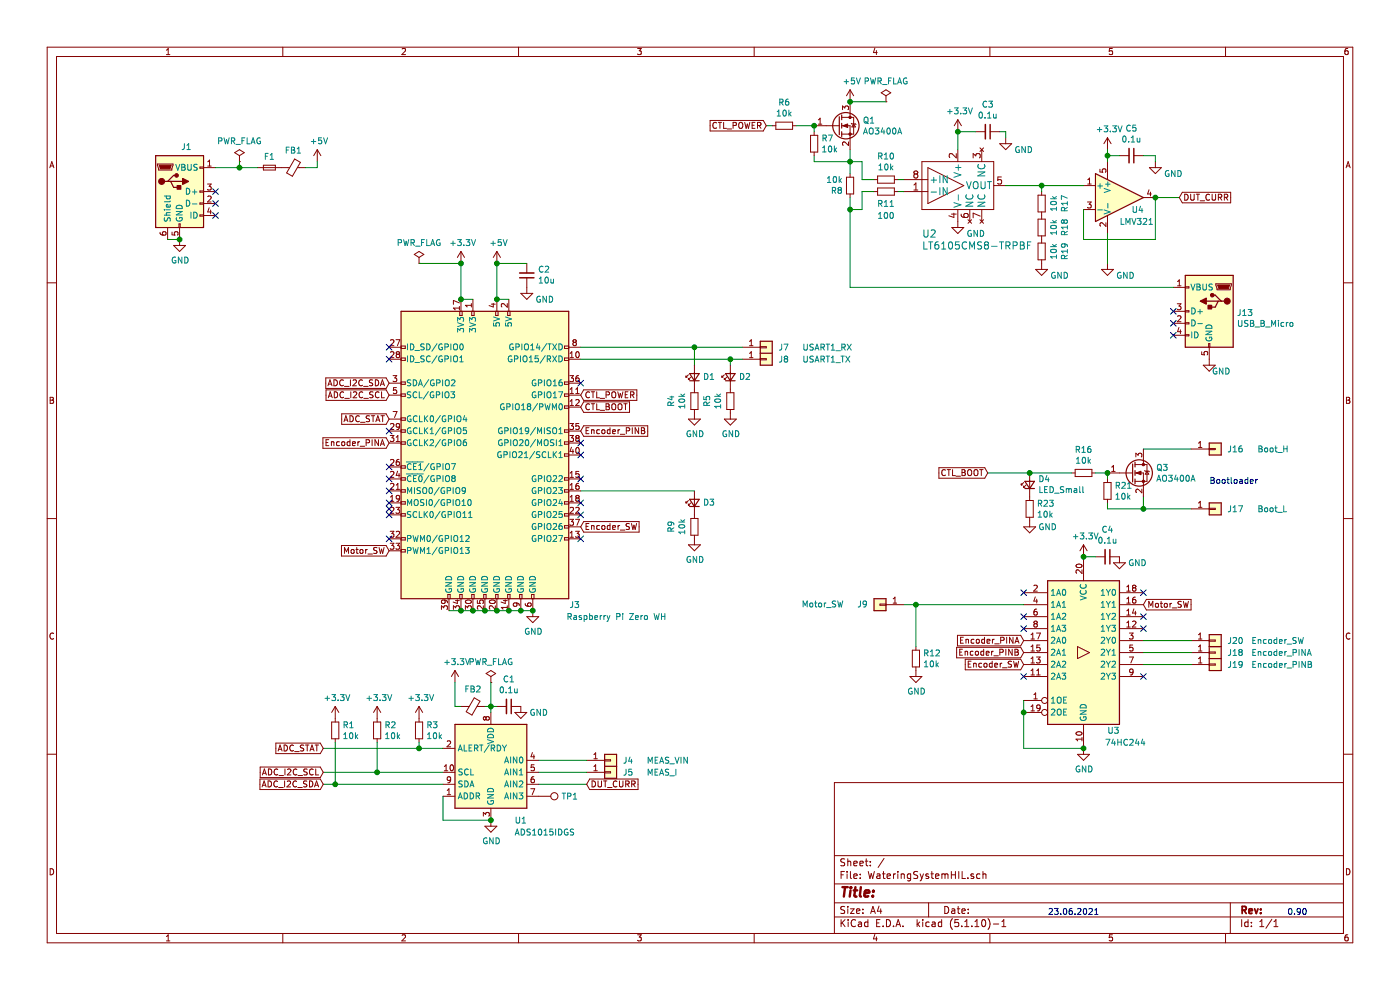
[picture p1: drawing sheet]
EESchema Schematic File Version 4
EELAYER 30 0
EELAYER END
$Descr A4 11693 8268
encoding utf-8
Sheet 1 1
Title ""
Date ""
Rev ""
Comp ""
Comment1 ""
Comment2 ""
Comment3 ""
Comment4 ""
$EndDescr
$Comp
L Connector:Raspberry_Pi_2_3 J3
U 1 1
P 4050 3800
F 0 "J3" H 3300 2550 50  0000 C CNN
F 1 "Raspberry Pi Zero WH" H 2950 2450 50  0000 C CNN
F 2 "Connector_PinHeader_2.54mm:PinHeader_2x20_P2.54mm_Vertical" H 4050 3800 50  0001 C CNN
F 3 "https://www.raspberrypi.org/documentation/hardware/raspberrypi/schematics/rpi_SCH_3bplus_1p0_reduced.pdf" H 4050 3800 50  0001 C CNN
	1    4050 3800
	-1   0    0    -1  
$EndComp
$Comp
L Connector_Generic:Conn_01x01 J17
U 1 1
P 10150 4250
F 0 "J17" H 10250 4250 50  0000 L CNN
F 1 "Boot_L" H 10500 4250 50  0000 L CNN
F 2 "WateringSystemHIL:P100-E2 Pogo Spring Test Probe Pin" H 10150 4250 50  0001 C CNN
F 3 "~" H 10150 4250 50  0001 C CNN
	1    10150 4250
	1    0    0    -1  
$EndComp
$Comp
L Connector_Generic:Conn_01x01 J7
U 1 1
P 6400 2900
F 0 "J7" H 6500 2900 50  0000 L CNN
F 1 "USART1_RX" H 6700 2900 50  0000 L CNN
F 2 "WateringSystemHIL:P100-E2 Pogo Spring Test Probe Pin" H 6400 2900 50  0001 C CNN
F 3 "~" H 6400 2900 50  0001 C CNN
	1    6400 2900
	1    0    0    -1  
$EndComp
$Comp
L power:GND #PWR016
U 1 1
P 4450 5100
F 0 "#PWR016" H 4450 4850 50  0001 C CNN
F 1 "GND" H 4455 4927 50  0000 C CNN
F 2 "" H 4450 5100 50  0001 C CNN
F 3 "" H 4450 5100 50  0001 C CNN
	1    4450 5100
	1    0    0    -1  
$EndComp
Wire Wire Line
	3750 5100 3850 5100
Wire Wire Line
	3850 5100 3950 5100
Connection ~ 3850 5100
Wire Wire Line
	3950 5100 4050 5100
Connection ~ 3950 5100
Connection ~ 4450 5100
Connection ~ 4050 5100
Wire Wire Line
	4050 5100 4150 5100
Connection ~ 4150 5100
Wire Wire Line
	4150 5100 4250 5100
Connection ~ 4250 5100
Wire Wire Line
	4250 5100 4350 5100
Connection ~ 4350 5100
Wire Wire Line
	4350 5100 4450 5100
$Comp
L power:GND #PWR01
U 1 1
P 1500 2000
F 0 "#PWR01" H 1500 1750 50  0001 C CNN
F 1 "GND" H 1505 1827 50  0000 C CNN
F 2 "" H 1500 2000 50  0001 C CNN
F 3 "" H 1500 2000 50  0001 C CNN
	1    1500 2000
	1    0    0    -1  
$EndComp
Wire Wire Line
	1400 2000 1500 2000
Wire Wire Line
	9250 4250 9550 4250
Wire Wire Line
	9550 4250 9550 4150
$Comp
L Connector_Generic:Conn_01x01 J8
U 1 1
P 6400 3000
F 0 "J8" H 6500 3000 50  0000 L CNN
F 1 "USART1_TX" H 6700 3000 50  0000 L CNN
F 2 "WateringSystemHIL:P100-E2 Pogo Spring Test Probe Pin" H 6400 3000 50  0001 C CNN
F 3 "~" H 6400 3000 50  0001 C CNN
	1    6400 3000
	1    0    0    -1  
$EndComp
Connection ~ 9550 4250
$Comp
L power:GND #PWR029
U 1 1
P 9050 6250
F 0 "#PWR029" H 9050 6000 50  0001 C CNN
F 1 "GND" H 9055 6077 50  0000 C CNN
F 2 "" H 9050 6250 50  0001 C CNN
F 3 "" H 9050 6250 50  0001 C CNN
	1    9050 6250
	1    0    0    -1  
$EndComp
$Comp
L Device:C_Small C4
U 1 1
P 9250 4650
F 0 "C4" V 9021 4650 50  0000 C CNN
F 1 "0.1u" V 9112 4650 50  0000 C CNN
F 2 "Capacitor_SMD:C_0805_2012Metric_Pad1.18x1.45mm_HandSolder" H 9250 4650 50  0001 C CNN
F 3 "~" H 9250 4650 50  0001 C CNN
	1    9250 4650
	0    1    1    0   
$EndComp
Wire Wire Line
	9050 4650 9150 4650
$Comp
L power:GND #PWR032
U 1 1
P 9350 4650
F 0 "#PWR032" H 9350 4400 50  0001 C CNN
F 1 "GND" H 9500 4600 50  0000 C CNN
F 2 "" H 9350 4650 50  0001 C CNN
F 3 "" H 9350 4650 50  0001 C CNN
	1    9350 4650
	1    0    0    -1  
$EndComp
$Comp
L power:+5V #PWR013
U 1 1
P 4150 2200
F 0 "#PWR013" H 4150 2050 50  0001 C CNN
F 1 "+5V" H 4165 2373 50  0000 C CNN
F 2 "" H 4150 2200 50  0001 C CNN
F 3 "" H 4150 2200 50  0001 C CNN
	1    4150 2200
	1    0    0    -1  
$EndComp
$Comp
L power:+5V #PWR06
U 1 1
P 2650 1350
F 0 "#PWR06" H 2650 1200 50  0001 C CNN
F 1 "+5V" H 2665 1523 50  0000 C CNN
F 2 "" H 2650 1350 50  0001 C CNN
F 3 "" H 2650 1350 50  0001 C CNN
	1    2650 1350
	1    0    0    -1  
$EndComp
$Comp
L Device:Fuse_Small F1
U 1 1
P 2250 1400
F 0 "F1" H 2250 1493 50  0000 C CNN
F 1 "Fuse_Small" H 2250 1494 50  0001 C CNN
F 2 "Fuse:Fuse_0805_2012Metric_Pad1.15x1.40mm_HandSolder" H 2250 1400 50  0001 C CNN
F 3 "~" H 2250 1400 50  0001 C CNN
	1    2250 1400
	1    0    0    -1  
$EndComp
$Comp
L Device:Ferrite_Bead_Small FB1
U 1 1
P 2450 1400
F 0 "FB1" V 2305 1400 50  0000 C CNN
F 1 "Ferrite_Bead_Small" V 2304 1400 50  0001 C CNN
F 2 "Inductor_SMD:L_0805_2012Metric_Pad1.15x1.40mm_HandSolder" V 2380 1400 50  0001 C CNN
F 3 "~" H 2450 1400 50  0001 C CNN
	1    2450 1400
	0    1    1    0   
$EndComp
Wire Wire Line
	2550 1400 2650 1400
Wire Wire Line
	2650 1400 2650 1350
$Comp
L Device:C_Small C2
U 1 1
P 4400 2300
F 0 "C2" H 4308 2254 50  0000 R CNN
F 1 "10u" H 4308 2345 50  0000 R CNN
F 2 "Capacitor_SMD:C_0805_2012Metric_Pad1.18x1.45mm_HandSolder" H 4400 2300 50  0001 C CNN
F 3 "~" H 4400 2300 50  0001 C CNN
	1    4400 2300
	-1   0    0    1   
$EndComp
Wire Wire Line
	4250 2500 4150 2500
Connection ~ 4150 2500
$Comp
L power:GND #PWR015
U 1 1
P 4400 2400
F 0 "#PWR015" H 4400 2150 50  0001 C CNN
F 1 "GND" H 4550 2300 50  0000 C CNN
F 2 "" H 4400 2400 50  0001 C CNN
F 3 "" H 4400 2400 50  0001 C CNN
	1    4400 2400
	1    0    0    -1  
$EndComp
Wire Wire Line
	4150 2200 4150 2500
Wire Wire Line
	4400 2200 4150 2200
Connection ~ 4150 2200
Text Notes 10100 4050 0    50   ~ 0
Bootloader
Wire Wire Line
	9550 5350 9950 5350
Wire Wire Line
	7100 1250 7100 1350
$Comp
L power:+5V #PWR019
U 1 1
P 7100 850
F 0 "#PWR019" H 7100 700 50  0001 C CNN
F 1 "+5V" H 7115 1023 50  0000 C CNN
F 2 "" H 7100 850 50  0001 C CNN
F 3 "" H 7100 850 50  0001 C CNN
	1    7100 850 
	1    0    0    -1  
$EndComp
$Comp
L Analog_ADC:ADS1015IDGS U1
U 1 1
P 4100 6450
F 0 "U1" H 3850 6050 50  0000 C CNN
F 1 "ADS1015IDGS" H 3650 5950 50  0000 C CNN
F 2 "Package_SO:TSSOP-10_3x3mm_P0.5mm" H 4100 5950 50  0001 C CNN
F 3 "http://www.ti.com/lit/ds/symlink/ads1015.pdf" H 4050 5550 50  0001 C CNN
	1    4100 6450
	-1   0    0    -1  
$EndComp
$Comp
L power:GND #PWR012
U 1 1
P 4100 6850
F 0 "#PWR012" H 4100 6600 50  0001 C CNN
F 1 "GND" H 4105 6677 50  0000 C CNN
F 2 "" H 4100 6850 50  0001 C CNN
F 3 "" H 4100 6850 50  0001 C CNN
	1    4100 6850
	1    0    0    -1  
$EndComp
$Comp
L Device:R_Small R3
U 1 1
P 3500 6100
F 0 "R3" H 3559 6146 50  0000 L CNN
F 1 "10k" H 3559 6055 50  0000 L CNN
F 2 "Capacitor_SMD:C_0805_2012Metric_Pad1.18x1.45mm_HandSolder" H 3500 6100 50  0001 C CNN
F 3 "~" H 3500 6100 50  0001 C CNN
	1    3500 6100
	1    0    0    -1  
$EndComp
$Comp
L Device:R_Small R2
U 1 1
P 3150 6100
F 0 "R2" H 3209 6146 50  0000 L CNN
F 1 "10k" H 3209 6055 50  0000 L CNN
F 2 "Capacitor_SMD:C_0805_2012Metric_Pad1.18x1.45mm_HandSolder" H 3150 6100 50  0001 C CNN
F 3 "~" H 3150 6100 50  0001 C CNN
	1    3150 6100
	1    0    0    -1  
$EndComp
$Comp
L Device:R_Small R1
U 1 1
P 2800 6100
F 0 "R1" H 2859 6146 50  0000 L CNN
F 1 "10k" H 2859 6055 50  0000 L CNN
F 2 "Capacitor_SMD:C_0805_2012Metric_Pad1.18x1.45mm_HandSolder" H 2800 6100 50  0001 C CNN
F 3 "~" H 2800 6100 50  0001 C CNN
	1    2800 6100
	1    0    0    -1  
$EndComp
Wire Wire Line
	3700 6650 3700 6850
Wire Wire Line
	3700 6850 4100 6850
Connection ~ 4100 6850
$Comp
L Connector_Generic:Conn_01x01 J4
U 1 1
P 5100 6350
F 0 "J4" H 5200 6350 50  0000 L CNN
F 1 "MEAS_VIN" H 5400 6350 50  0000 L CNN
F 2 "WateringSystemHIL:P100-E2 Pogo Spring Test Probe Pin" H 5100 6350 50  0001 C CNN
F 3 "~" H 5100 6350 50  0001 C CNN
	1    5100 6350
	1    0    0    -1  
$EndComp
$Comp
L Connector_Generic:Conn_01x01 J5
U 1 1
P 5100 6450
F 0 "J5" H 5200 6450 50  0000 L CNN
F 1 "MEAS_I" H 5400 6450 50  0000 L CNN
F 2 "WateringSystemHIL:P100-E2 Pogo Spring Test Probe Pin" H 5100 6450 50  0001 C CNN
F 3 "~" H 5100 6450 50  0001 C CNN
	1    5100 6450
	1    0    0    -1  
$EndComp
$Comp
L Device:C_Small C1
U 1 1
P 4250 5900
F 0 "C1" V 4021 5900 50  0000 C CNN
F 1 "0.1u" V 4112 5900 50  0000 C CNN
F 2 "Capacitor_SMD:C_0805_2012Metric_Pad1.18x1.45mm_HandSolder" H 4250 5900 50  0001 C CNN
F 3 "~" H 4250 5900 50  0001 C CNN
	1    4250 5900
	0    1    1    0   
$EndComp
$Comp
L power:GND #PWR014
U 1 1
P 4350 5900
F 0 "#PWR014" H 4350 5650 50  0001 C CNN
F 1 "GND" H 4500 5850 50  0000 C CNN
F 2 "" H 4350 5900 50  0001 C CNN
F 3 "" H 4350 5900 50  0001 C CNN
	1    4350 5900
	1    0    0    -1  
$EndComp
$Comp
L Transistor_FET:AO3400A Q3
U 1 1
P 9450 3950
F 0 "Q3" H 9655 3996 50  0000 L CNN
F 1 "AO3400A" H 9655 3905 50  0000 L CNN
F 2 "Package_TO_SOT_SMD:SOT-23" H 9650 3875 50  0001 L CIN
F 3 "http://www.aosmd.com/pdfs/datasheet/AO3400A.pdf" H 9450 3950 50  0001 L CNN
	1    9450 3950
	1    0    0    -1  
$EndComp
$Comp
L Transistor_FET:AO3400A Q1
U 1 1
P 7000 1050
F 0 "Q1" H 7205 1096 50  0000 L CNN
F 1 "AO3400A" H 7205 1005 50  0000 L CNN
F 2 "Package_TO_SOT_SMD:SOT-23" H 7200 975 50  0001 L CIN
F 3 "http://www.aosmd.com/pdfs/datasheet/AO3400A.pdf" H 7000 1050 50  0001 L CNN
	1    7000 1050
	1    0    0    -1  
$EndComp
$Comp
L Device:R_Small R7
U 1 1
P 6800 1200
F 0 "R7" H 6859 1246 50  0000 L CNN
F 1 "10k" H 6859 1155 50  0000 L CNN
F 2 "Capacitor_SMD:C_0805_2012Metric_Pad1.18x1.45mm_HandSolder" H 6800 1200 50  0001 C CNN
F 3 "~" H 6800 1200 50  0001 C CNN
	1    6800 1200
	1    0    0    -1  
$EndComp
$Comp
L Device:R_Small R21
U 1 1
P 9250 4100
F 0 "R21" H 9309 4146 50  0000 L CNN
F 1 "10k" H 9309 4055 50  0000 L CNN
F 2 "Capacitor_SMD:C_0805_2012Metric_Pad1.18x1.45mm_HandSolder" H 9250 4100 50  0001 C CNN
F 3 "~" H 9250 4100 50  0001 C CNN
	1    9250 4100
	1    0    0    -1  
$EndComp
Wire Wire Line
	6800 1050 6800 1100
Wire Wire Line
	6800 1300 6800 1350
Wire Wire Line
	9250 4000 9250 3950
Connection ~ 9250 3950
Wire Wire Line
	9250 4200 9250 4250
$Comp
L Device:R_Small R16
U 1 1
P 9050 3950
F 0 "R16" V 8854 3950 50  0000 C CNN
F 1 "10k" V 8945 3950 50  0000 C CNN
F 2 "Capacitor_SMD:C_0805_2012Metric_Pad1.18x1.45mm_HandSolder" H 9050 3950 50  0001 C CNN
F 3 "~" H 9050 3950 50  0001 C CNN
	1    9050 3950
	0    1    1    0   
$EndComp
$Comp
L Device:R_Small R6
U 1 1
P 6550 1050
F 0 "R6" V 6354 1050 50  0000 C CNN
F 1 "10k" V 6445 1050 50  0000 C CNN
F 2 "Capacitor_SMD:C_0805_2012Metric_Pad1.18x1.45mm_HandSolder" H 6550 1050 50  0001 C CNN
F 3 "~" H 6550 1050 50  0001 C CNN
	1    6550 1050
	0    1    1    0   
$EndComp
Wire Wire Line
	6650 1050 6800 1050
Connection ~ 6800 1050
Wire Wire Line
	9150 3950 9250 3950
$Comp
L Device:Ferrite_Bead_Small FB2
U 1 1
P 3950 5900
F 0 "FB2" V 3805 5900 50  0000 C CNN
F 1 "Ferrite_Bead_Small" V 3804 5900 50  0001 C CNN
F 2 "Inductor_SMD:L_0805_2012Metric_Pad1.15x1.40mm_HandSolder" V 3880 5900 50  0001 C CNN
F 3 "~" H 3950 5900 50  0001 C CNN
	1    3950 5900
	0    1    1    0   
$EndComp
Wire Wire Line
	3800 5700 3800 5900
Wire Wire Line
	3800 5900 3850 5900
Wire Wire Line
	8550 6250 9050 6250
$Comp
L WateringSystemHIL:LT6105CMS8-TRPBF U2
U 1 1
P 8000 1550
F 0 "U2" H 7700 1150 60  0000 L CNN
F 1 "LT6105CMS8-TRPBF" H 7700 1050 60  0000 L CNN
F 2 "Package_SO:MSOP-8_3x3mm_P0.65mm" H 7500 1800 60  0001 C CNN
F 3 "" H 7800 1550 60  0000 C CNN
	1    8000 1550
	1    0    0    -1  
$EndComp
$Comp
L Device:R_Small R10
U 1 1
P 7400 1500
F 0 "R10" V 7204 1500 50  0000 C CNN
F 1 "10k" V 7295 1500 50  0000 C CNN
F 2 "Capacitor_SMD:C_0805_2012Metric_Pad1.18x1.45mm_HandSolder" H 7400 1500 50  0001 C CNN
F 3 "~" H 7400 1500 50  0001 C CNN
	1    7400 1500
	0    1    1    0   
$EndComp
$Comp
L Device:R_Small R11
U 1 1
P 7400 1600
F 0 "R11" V 7500 1600 50  0000 C CNN
F 1 "100" V 7600 1600 50  0000 C CNN
F 2 "Capacitor_SMD:C_0805_2012Metric_Pad1.18x1.45mm_HandSolder" H 7400 1600 50  0001 C CNN
F 3 "~" H 7400 1600 50  0001 C CNN
	1    7400 1600
	0    1    1    0   
$EndComp
$Comp
L power:GND #PWR025
U 1 1
P 8000 1850
F 0 "#PWR025" H 8000 1600 50  0001 C CNN
F 1 "GND" H 8150 1750 50  0000 C CNN
F 2 "" H 8000 1850 50  0001 C CNN
F 3 "" H 8000 1850 50  0001 C CNN
	1    8000 1850
	1    0    0    -1  
$EndComp
$Comp
L Device:C_Small C3
U 1 1
P 8250 1100
F 0 "C3" V 8021 1100 50  0000 C CNN
F 1 "0.1u" V 8112 1100 50  0000 C CNN
F 2 "Capacitor_SMD:C_0805_2012Metric_Pad1.18x1.45mm_HandSolder" H 8250 1100 50  0001 C CNN
F 3 "~" H 8250 1100 50  0001 C CNN
	1    8250 1100
	0    1    1    0   
$EndComp
$Comp
L power:GND #PWR026
U 1 1
P 8400 1150
F 0 "#PWR026" H 8400 900 50  0001 C CNN
F 1 "GND" H 8550 1050 50  0000 C CNN
F 2 "" H 8400 1150 50  0001 C CNN
F 3 "" H 8400 1150 50  0001 C CNN
	1    8400 1150
	1    0    0    -1  
$EndComp
Wire Wire Line
	8350 1100 8400 1100
Wire Wire Line
	8400 1100 8400 1150
Wire Wire Line
	8000 1100 8150 1100
Wire Wire Line
	8000 1100 8000 1250
Connection ~ 8000 1100
Wire Wire Line
	7500 1500 7550 1500
Wire Wire Line
	7500 1600 7550 1600
$Comp
L Amplifier_Operational:LMV321 U4
U 1 1
P 9350 1650
F 0 "U4" H 9450 1550 50  0000 L CNN
F 1 "LMV321" H 9350 1450 50  0000 L CNN
F 2 "Package_TO_SOT_SMD:SOT-23-5_HandSoldering" H 9350 1650 50  0001 L CNN
F 3 "http://www.ti.com/lit/ds/symlink/lmv324.pdf" H 9350 1650 50  0001 C CNN
	1    9350 1650
	1    0    0    -1  
$EndComp
$Comp
L Device:R_Small R8
U 1 1
P 7100 1550
F 0 "R8" H 7159 1596 50  0000 L CNN
F 1 "10k" H 7159 1505 50  0000 L CNN
F 2 "Capacitor_SMD:C_2512_6332Metric_Pad1.52x3.35mm_HandSolder" H 7100 1550 50  0001 C CNN
F 3 "~" H 7100 1550 50  0001 C CNN
	1    7100 1550
	-1   0    0    1   
$EndComp
Text GLabel 6400 1050 0    50   Input ~ 0
CTL_POWER
Text GLabel 8250 3950 0    50   Input ~ 0
CTL_BOOT
Wire Wire Line
	6400 1050 6450 1050
Wire Wire Line
	8250 3950 8600 3950
Text GLabel 4850 3300 2    50   Input ~ 0
CTL_POWER
Text GLabel 4850 3400 2    50   Input ~ 0
CTL_BOOT
Text GLabel 3250 3200 0    50   Input ~ 0
ADC_I2C_SDA
Text GLabel 3250 3300 0    50   Input ~ 0
ADC_I2C_SCL
Text GLabel 3250 3500 0    50   Input ~ 0
ADC_STAT
Wire Wire Line
	3500 6200 3500 6250
Wire Wire Line
	3500 6250 3700 6250
Wire Wire Line
	3150 6200 3150 6450
Wire Wire Line
	3150 6450 3700 6450
Wire Wire Line
	2800 6200 2800 6550
Wire Wire Line
	2800 6550 3700 6550
Text GLabel 2700 6550 0    50   Input ~ 0
ADC_I2C_SDA
Text GLabel 2700 6450 0    50   Input ~ 0
ADC_I2C_SCL
Text GLabel 2700 6250 0    50   Input ~ 0
ADC_STAT
Wire Wire Line
	2700 6250 3500 6250
Connection ~ 3500 6250
Wire Wire Line
	2700 6450 3150 6450
Connection ~ 3150 6450
Wire Wire Line
	2700 6550 2800 6550
Connection ~ 2800 6550
Text GLabel 3250 3700 0    50   Input ~ 0
Encoder_PINA
Text GLabel 4850 3600 2    50   Input ~ 0
Encoder_PINB
Text GLabel 4850 4400 2    50   Input ~ 0
Encoder_SW
Text GLabel 8550 5350 0    50   Input ~ 0
Encoder_PINA
Text GLabel 8550 5450 0    50   Input ~ 0
Encoder_PINB
Text GLabel 8550 5550 0    50   Input ~ 0
Encoder_SW
Text GLabel 3250 4600 0    50   Input ~ 0
Motor_SW
Wire Wire Line
	8550 5950 8550 6250
Wire Wire Line
	8550 5850 8550 5950
Connection ~ 8550 5950
Connection ~ 9050 6250
$Comp
L 74xx:74HC244 U3
U 1 1
P 9050 5450
F 0 "U3" H 9300 4800 50  0000 C CNN
F 1 "74HC244" H 9400 4700 50  0000 C CNN
F 2 "Package_SO:SOIC-20W_7.5x12.8mm_P1.27mm" H 9050 5450 50  0001 C CNN
F 3 "https://assets.nexperia.com/documents/data-sheet/74HC_HCT244.pdf" H 9050 5450 50  0001 C CNN
	1    9050 5450
	1    0    0    -1  
$EndComp
Wire Wire Line
	4500 6550 4900 6550
Wire Wire Line
	6800 1350 7100 1350
$Comp
L Device:R_Small R17
U 1 1
P 8700 1700
F 0 "R17" V 8504 1700 50  0000 C CNN
F 1 "10k" V 8595 1700 50  0000 C CNN
F 2 "Capacitor_SMD:C_0805_2012Metric_Pad1.18x1.45mm_HandSolder" H 8700 1700 50  0001 C CNN
F 3 "~" H 8700 1700 50  0001 C CNN
	1    8700 1700
	-1   0    0    1   
$EndComp
$Comp
L Device:R_Small R18
U 1 1
P 8700 1900
F 0 "R18" V 8504 1900 50  0000 C CNN
F 1 "10k" V 8595 1900 50  0000 C CNN
F 2 "Capacitor_SMD:C_0805_2012Metric_Pad1.18x1.45mm_HandSolder" H 8700 1900 50  0001 C CNN
F 3 "~" H 8700 1900 50  0001 C CNN
	1    8700 1900
	-1   0    0    1   
$EndComp
$Comp
L Device:R_Small R19
U 1 1
P 8700 2100
F 0 "R19" V 8504 2100 50  0000 C CNN
F 1 "10k" V 8595 2100 50  0000 C CNN
F 2 "Capacitor_SMD:C_0805_2012Metric_Pad1.18x1.45mm_HandSolder" H 8700 2100 50  0001 C CNN
F 3 "~" H 8700 2100 50  0001 C CNN
	1    8700 2100
	-1   0    0    1   
$EndComp
$Comp
L power:GND #PWR027
U 1 1
P 8700 2200
F 0 "#PWR027" H 8700 1950 50  0001 C CNN
F 1 "GND" H 8850 2100 50  0000 C CNN
F 2 "" H 8700 2200 50  0001 C CNN
F 3 "" H 8700 2200 50  0001 C CNN
	1    8700 2200
	1    0    0    -1  
$EndComp
Wire Wire Line
	8400 1550 8700 1550
Wire Wire Line
	8700 1550 8700 1600
$Comp
L power:GND #PWR031
U 1 1
P 9250 2200
F 0 "#PWR031" H 9250 1950 50  0001 C CNN
F 1 "GND" H 9400 2100 50  0000 C CNN
F 2 "" H 9250 2200 50  0001 C CNN
F 3 "" H 9250 2200 50  0001 C CNN
	1    9250 2200
	1    0    0    -1  
$EndComp
Wire Wire Line
	9250 1950 9250 2200
Wire Wire Line
	9050 1750 9050 2000
Wire Wire Line
	9050 2000 9650 2000
Wire Wire Line
	9650 2000 9650 1650
$Comp
L Device:C_Small C5
U 1 1
P 9450 1300
F 0 "C5" V 9221 1300 50  0000 C CNN
F 1 "0.1u" V 9312 1300 50  0000 C CNN
F 2 "Capacitor_SMD:C_0805_2012Metric_Pad1.18x1.45mm_HandSolder" H 9450 1300 50  0001 C CNN
F 3 "~" H 9450 1300 50  0001 C CNN
	1    9450 1300
	0    1    1    0   
$EndComp
$Comp
L power:GND #PWR033
U 1 1
P 9650 1350
F 0 "#PWR033" H 9650 1100 50  0001 C CNN
F 1 "GND" H 9800 1250 50  0000 C CNN
F 2 "" H 9650 1350 50  0001 C CNN
F 3 "" H 9650 1350 50  0001 C CNN
	1    9650 1350
	1    0    0    -1  
$EndComp
Wire Wire Line
	9250 1350 9250 1300
Wire Wire Line
	9350 1300 9250 1300
Connection ~ 9250 1300
Wire Wire Line
	9250 1300 9250 1250
Wire Wire Line
	9550 1300 9650 1300
Wire Wire Line
	9650 1300 9650 1350
Wire Wire Line
	8700 1550 9050 1550
Connection ~ 8700 1550
Text GLabel 4900 6550 2    50   Input ~ 0
DUT_CURR
Text GLabel 9850 1650 2    50   Input ~ 0
DUT_CURR
Wire Wire Line
	9850 1650 9650 1650
Connection ~ 9650 1650
Wire Wire Line
	7100 1350 7100 1450
Connection ~ 7100 1350
Wire Wire Line
	7300 1500 7200 1500
Wire Wire Line
	7200 1500 7200 1350
Wire Wire Line
	7200 1350 7100 1350
Wire Wire Line
	7300 1600 7200 1600
Wire Wire Line
	7200 1600 7200 1750
Wire Wire Line
	7200 1750 7100 1750
Wire Wire Line
	7100 1750 7100 1650
$Comp
L power:GND #PWR021
U 1 1
P 7650 5600
F 0 "#PWR021" H 7650 5350 50  0001 C CNN
F 1 "GND" H 7655 5427 50  0000 C CNN
F 2 "" H 7650 5600 50  0001 C CNN
F 3 "" H 7650 5600 50  0001 C CNN
	1    7650 5600
	1    0    0    -1  
$EndComp
Text Notes 8750 7650 0    50   ~ 0
23.06.2021
Text Notes 10750 7650 0    50   ~ 0
0.90
$Comp
L Device:LED_Small D4
U 1 1
P 8600 4050
F 0 "D4" V 8646 3980 50  0000 R CNN
F 1 "LED_Small" V 8555 3980 50  0000 R CNN
F 2 "LED_SMD:LED_0603_1608Metric_Pad1.05x0.95mm_HandSolder" V 8600 4050 50  0001 C CNN
F 3 "~" V 8600 4050 50  0001 C CNN
	1    8600 4050
	0    -1   -1   0   
$EndComp
$Comp
L Device:R_Small R23
U 1 1
P 8600 4250
F 0 "R23" H 8659 4296 50  0000 L CNN
F 1 "10k" H 8659 4205 50  0000 L CNN
F 2 "Capacitor_SMD:C_0805_2012Metric_Pad1.18x1.45mm_HandSolder" H 8600 4250 50  0001 C CNN
F 3 "~" H 8600 4250 50  0001 C CNN
	1    8600 4250
	1    0    0    -1  
$EndComp
$Comp
L Device:LED_Small D1
U 1 1
P 5800 3150
F 0 "D1" V 5800 3080 50  0000 R CNN
F 1 "LED_Small" V 5755 3080 50  0001 R CNN
F 2 "LED_SMD:LED_0603_1608Metric_Pad1.05x0.95mm_HandSolder" V 5800 3150 50  0001 C CNN
F 3 "~" V 5800 3150 50  0001 C CNN
	1    5800 3150
	0    -1   -1   0   
$EndComp
$Comp
L Device:LED_Small D2
U 1 1
P 6100 3150
F 0 "D2" V 6100 3080 50  0000 R CNN
F 1 "LED_Small" V 6055 3080 50  0001 R CNN
F 2 "LED_SMD:LED_0603_1608Metric_Pad1.05x0.95mm_HandSolder" V 6100 3150 50  0001 C CNN
F 3 "~" V 6100 3150 50  0001 C CNN
	1    6100 3150
	0    -1   -1   0   
$EndComp
$Comp
L Device:R_Small R4
U 1 1
P 5800 3350
F 0 "R4" V 5604 3350 50  0000 C CNN
F 1 "10k" V 5695 3350 50  0000 C CNN
F 2 "Capacitor_SMD:C_0805_2012Metric_Pad1.18x1.45mm_HandSolder" H 5800 3350 50  0001 C CNN
F 3 "~" H 5800 3350 50  0001 C CNN
	1    5800 3350
	1    0    0    -1  
$EndComp
$Comp
L Device:R_Small R5
U 1 1
P 6100 3350
F 0 "R5" V 5904 3350 50  0000 C CNN
F 1 "10k" V 5995 3350 50  0000 C CNN
F 2 "Capacitor_SMD:C_0805_2012Metric_Pad1.18x1.45mm_HandSolder" H 6100 3350 50  0001 C CNN
F 3 "~" H 6100 3350 50  0001 C CNN
	1    6100 3350
	1    0    0    -1  
$EndComp
Wire Wire Line
	4850 2900 5800 2900
Wire Wire Line
	4850 3000 6100 3000
Wire Wire Line
	5800 3050 5800 2900
Connection ~ 5800 2900
$Comp
L power:GND #PWR017
U 1 1
P 5800 3450
F 0 "#PWR017" H 5800 3200 50  0001 C CNN
F 1 "GND" H 5805 3277 50  0000 C CNN
F 2 "" H 5800 3450 50  0001 C CNN
F 3 "" H 5800 3450 50  0001 C CNN
	1    5800 3450
	1    0    0    -1  
$EndComp
$Comp
L power:GND #PWR018
U 1 1
P 6100 3450
F 0 "#PWR018" H 6100 3200 50  0001 C CNN
F 1 "GND" H 6105 3277 50  0000 C CNN
F 2 "" H 6100 3450 50  0001 C CNN
F 3 "" H 6100 3450 50  0001 C CNN
	1    6100 3450
	1    0    0    -1  
$EndComp
$Comp
L power:+3.3V #PWR011
U 1 1
P 3850 2200
F 0 "#PWR011" H 3850 2050 50  0001 C CNN
F 1 "+3.3V" H 3865 2373 50  0000 C CNN
F 2 "" H 3850 2200 50  0001 C CNN
F 3 "" H 3850 2200 50  0001 C CNN
	1    3850 2200
	1    0    0    -1  
$EndComp
Wire Wire Line
	3850 2200 3850 2500
Wire Wire Line
	3950 2500 3850 2500
Connection ~ 3850 2500
$Comp
L power:+3.3V #PWR028
U 1 1
P 9050 4650
F 0 "#PWR028" H 9050 4500 50  0001 C CNN
F 1 "+3.3V" H 9065 4823 50  0000 C CNN
F 2 "" H 9050 4650 50  0001 C CNN
F 3 "" H 9050 4650 50  0001 C CNN
	1    9050 4650
	1    0    0    -1  
$EndComp
Connection ~ 9050 4650
NoConn ~ 1800 1600
NoConn ~ 1800 1700
NoConn ~ 1800 1800
Wire Wire Line
	4050 5900 4100 5900
Wire Wire Line
	4100 5950 4100 5900
Connection ~ 4100 5900
Wire Wire Line
	4100 5900 4150 5900
$Comp
L power:PWR_FLAG #FLG02
U 1 1
P 3500 2200
F 0 "#FLG02" H 3500 2275 50  0001 C CNN
F 1 "PWR_FLAG" H 3500 2373 50  0000 C CNN
F 2 "" H 3500 2200 50  0001 C CNN
F 3 "~" H 3500 2200 50  0001 C CNN
	1    3500 2200
	1    0    0    -1  
$EndComp
Wire Wire Line
	3500 2200 3850 2200
Connection ~ 3850 2200
$Comp
L power:PWR_FLAG #FLG03
U 1 1
P 4100 5700
F 0 "#FLG03" H 4100 5775 50  0001 C CNN
F 1 "PWR_FLAG" H 4100 5873 50  0000 C CNN
F 2 "" H 4100 5700 50  0001 C CNN
F 3 "~" H 4100 5700 50  0001 C CNN
	1    4100 5700
	1    0    0    -1  
$EndComp
Wire Wire Line
	4100 5700 4100 5900
$Comp
L power:+3.3V #PWR07
U 1 1
P 2800 6000
F 0 "#PWR07" H 2800 5850 50  0001 C CNN
F 1 "+3.3V" H 2815 6173 50  0000 C CNN
F 2 "" H 2800 6000 50  0001 C CNN
F 3 "" H 2800 6000 50  0001 C CNN
	1    2800 6000
	1    0    0    -1  
$EndComp
$Comp
L power:+3.3V #PWR08
U 1 1
P 3150 6000
F 0 "#PWR08" H 3150 5850 50  0001 C CNN
F 1 "+3.3V" H 3165 6173 50  0000 C CNN
F 2 "" H 3150 6000 50  0001 C CNN
F 3 "" H 3150 6000 50  0001 C CNN
	1    3150 6000
	1    0    0    -1  
$EndComp
$Comp
L power:+3.3V #PWR09
U 1 1
P 3500 6000
F 0 "#PWR09" H 3500 5850 50  0001 C CNN
F 1 "+3.3V" H 3515 6173 50  0000 C CNN
F 2 "" H 3500 6000 50  0001 C CNN
F 3 "" H 3500 6000 50  0001 C CNN
	1    3500 6000
	1    0    0    -1  
$EndComp
$Comp
L power:+3.3V #PWR010
U 1 1
P 3800 5700
F 0 "#PWR010" H 3800 5550 50  0001 C CNN
F 1 "+3.3V" H 3815 5873 50  0000 C CNN
F 2 "" H 3800 5700 50  0001 C CNN
F 3 "" H 3800 5700 50  0001 C CNN
	1    3800 5700
	1    0    0    -1  
$EndComp
$Comp
L power:+3.3V #PWR024
U 1 1
P 8000 1100
F 0 "#PWR024" H 8000 950 50  0001 C CNN
F 1 "+3.3V" H 8015 1273 50  0000 C CNN
F 2 "" H 8000 1100 50  0001 C CNN
F 3 "" H 8000 1100 50  0001 C CNN
	1    8000 1100
	1    0    0    -1  
$EndComp
$Comp
L power:+3.3V #PWR030
U 1 1
P 9250 1250
F 0 "#PWR030" H 9250 1100 50  0001 C CNN
F 1 "+3.3V" H 9265 1423 50  0000 C CNN
F 2 "" H 9250 1250 50  0001 C CNN
F 3 "" H 9250 1250 50  0001 C CNN
	1    9250 1250
	1    0    0    -1  
$EndComp
Wire Wire Line
	2000 1400 2150 1400
Wire Wire Line
	1800 1400 2000 1400
Connection ~ 2000 1400
Wire Wire Line
	2000 1350 2000 1400
$Comp
L power:PWR_FLAG #FLG01
U 1 1
P 2000 1350
F 0 "#FLG01" H 2000 1425 50  0001 C CNN
F 1 "PWR_FLAG" H 2000 1523 50  0000 C CNN
F 2 "" H 2000 1350 50  0001 C CNN
F 3 "~" H 2000 1350 50  0001 C CNN
	1    2000 1350
	1    0    0    -1  
$EndComp
$Comp
L power:PWR_FLAG #FLG04
U 1 1
P 7400 850
F 0 "#FLG04" H 7400 925 50  0001 C CNN
F 1 "PWR_FLAG" H 7400 1023 50  0000 C CNN
F 2 "" H 7400 850 50  0001 C CNN
F 3 "~" H 7400 850 50  0001 C CNN
	1    7400 850 
	1    0    0    -1  
$EndComp
Wire Wire Line
	7400 850  7100 850 
Connection ~ 7100 850 
$Comp
L power:GND #PWR034
U 1 1
P 10100 3000
F 0 "#PWR034" H 10100 2750 50  0001 C CNN
F 1 "GND" H 10200 2900 50  0000 C CNN
F 2 "" H 10100 3000 50  0001 C CNN
F 3 "" H 10100 3000 50  0001 C CNN
	1    10100 3000
	1    0    0    -1  
$EndComp
$Comp
L WateringSystemHIL:USB_B_Micro_VBUS_Output_No_Shield J13
U 1 1
P 10100 2600
F 0 "J13" H 9870 2589 50  0000 R CNN
F 1 "USB_B_Micro" H 9870 2498 50  0000 R CNN
F 2 "WateringSystemHIL:BKL_MicroUSBPlug_10120262" H 10250 2550 50  0001 C CNN
F 3 "~" H 10250 2550 50  0001 C CNN
	1    10100 2600
	-1   0    0    -1  
$EndComp
Wire Wire Line
	7100 1750 7100 2400
Connection ~ 7100 1750
$Comp
L Connector_Generic:Conn_01x01 J16
U 1 1
P 10150 3750
F 0 "J16" H 10250 3750 50  0000 L CNN
F 1 "Boot_H" H 10500 3750 50  0000 L CNN
F 2 "WateringSystemHIL:P100-E2 Pogo Spring Test Probe Pin" H 10150 3750 50  0001 C CNN
F 3 "~" H 10150 3750 50  0001 C CNN
	1    10150 3750
	1    0    0    -1  
$EndComp
NoConn ~ 9800 2600
NoConn ~ 9800 2700
NoConn ~ 9800 2800
Wire Wire Line
	7100 2400 9800 2400
$Comp
L WateringSystemHIL:USB_B_Micro_VBUS_Input J1
U 1 1
P 1500 1600
F 0 "J1" H 1557 1975 50  0000 C CNN
F 1 "USB_B_Micro_VBUS_Input" H 1557 1976 50  0001 C CNN
F 2 "Connector_USB:USB_Micro-B_Amphenol_10118194_Horizontal" H 1650 1550 50  0001 C CNN
F 3 "" H 1650 1550 50  0001 C CNN
	1    1500 1600
	1    0    0    -1  
$EndComp
Connection ~ 1500 2000
$Comp
L Connector:TestPoint TP1
U 1 1
P 4500 6650
F 0 "TP1" V 4500 6838 50  0000 L CNN
F 1 "TestPoint" V 4545 6838 50  0001 L CNN
F 2 "TestPoint:TestPoint_Pad_D2.0mm" H 4700 6650 50  0001 C CNN
F 3 "~" H 4700 6650 50  0001 C CNN
	1    4500 6650
	0    1    1    0   
$EndComp
Wire Wire Line
	9550 3750 9950 3750
Wire Wire Line
	9550 4250 9950 4250
Connection ~ 8600 3950
Wire Wire Line
	8600 3950 8950 3950
$Comp
L power:GND #PWR0101
U 1 1
P 8600 4350
F 0 "#PWR0101" H 8600 4100 50  0001 C CNN
F 1 "GND" H 8750 4300 50  0000 C CNN
F 2 "" H 8600 4350 50  0001 C CNN
F 3 "" H 8600 4350 50  0001 C CNN
	1    8600 4350
	1    0    0    -1  
$EndComp
Wire Wire Line
	5800 2900 6200 2900
Wire Wire Line
	6100 3050 6100 3000
Connection ~ 6100 3000
Wire Wire Line
	6100 3000 6200 3000
Wire Wire Line
	9550 5550 9950 5550
$Comp
L Connector_Generic:Conn_01x01 J9
U 1 1
P 7350 5050
F 0 "J9" H 7450 5050 50  0000 L CNN
F 1 "Motor_SW" H 7650 5050 50  0000 L CNN
F 2 "WateringSystemHIL:P100-E2 Pogo Spring Test Probe Pin" H 7350 5050 50  0001 C CNN
F 3 "~" H 7350 5050 50  0001 C CNN
	1    7350 5050
	-1   0    0    1   
$EndComp
Text GLabel 9550 5050 2    50   Input ~ 0
Motor_SW
Wire Wire Line
	4500 6350 4900 6350
Wire Wire Line
	4900 6450 4500 6450
$Comp
L Device:R_Small R12
U 1 1
P 7650 5500
F 0 "R12" H 7709 5546 50  0000 L CNN
F 1 "10k" H 7709 5455 50  0000 L CNN
F 2 "Capacitor_SMD:C_0805_2012Metric_Pad1.18x1.45mm_HandSolder" H 7650 5500 50  0001 C CNN
F 3 "~" H 7650 5500 50  0001 C CNN
	1    7650 5500
	1    0    0    -1  
$EndComp
Wire Wire Line
	7550 5050 7650 5050
Wire Wire Line
	7650 5400 7650 5050
Connection ~ 7650 5050
Wire Wire Line
	7650 5050 8550 5050
NoConn ~ 3250 2900
NoConn ~ 3250 3000
NoConn ~ 3250 3600
NoConn ~ 3250 3900
NoConn ~ 3250 4000
NoConn ~ 3250 4100
NoConn ~ 3250 4200
NoConn ~ 3250 4250
NoConn ~ 3250 4500
NoConn ~ 4850 4500
NoConn ~ 4850 4300
NoConn ~ 4850 4200
NoConn ~ 4850 4000
NoConn ~ 4850 3800
NoConn ~ 4850 3700
NoConn ~ 4850 3200
NoConn ~ 3250 4300
NoConn ~ 8550 4950
NoConn ~ 8550 5150
NoConn ~ 8550 5250
NoConn ~ 8550 5650
NoConn ~ 9550 5650
NoConn ~ 9550 5250
NoConn ~ 9550 5150
NoConn ~ 9550 4950
$Comp
L Connector_Generic:Conn_01x01 J18
U 1 1
P 10150 5450
F 0 "J18" H 10250 5450 50  0000 L CNN
F 1 "Encoder_PINA" H 10450 5450 50  0000 L CNN
F 2 "WateringSystemHIL:P100-E2 Pogo Spring Test Probe Pin" H 10150 5450 50  0001 C CNN
F 3 "~" H 10150 5450 50  0001 C CNN
	1    10150 5450
	1    0    0    -1  
$EndComp
$Comp
L Connector_Generic:Conn_01x01 J20
U 1 1
P 10150 5350
F 0 "J20" H 10250 5350 50  0000 L CNN
F 1 "Encoder_SW" H 10450 5350 50  0000 L CNN
F 2 "WateringSystemHIL:P100-E2 Pogo Spring Test Probe Pin" H 10150 5350 50  0001 C CNN
F 3 "~" H 10150 5350 50  0001 C CNN
	1    10150 5350
	1    0    0    -1  
$EndComp
$Comp
L Connector_Generic:Conn_01x01 J19
U 1 1
P 10150 5550
F 0 "J19" H 10250 5550 50  0000 L CNN
F 1 "Encoder_PINB" H 10450 5550 50  0000 L CNN
F 2 "WateringSystemHIL:P100-E2 Pogo Spring Test Probe Pin" H 10150 5550 50  0001 C CNN
F 3 "~" H 10150 5550 50  0001 C CNN
	1    10150 5550
	1    0    0    -1  
$EndComp
Wire Wire Line
	9550 5450 9950 5450
$Comp
L power:GND #PWR02
U 1 1
P 5800 4500
F 0 "#PWR02" H 5800 4250 50  0001 C CNN
F 1 "GND" H 5805 4327 50  0000 C CNN
F 2 "" H 5800 4500 50  0001 C CNN
F 3 "" H 5800 4500 50  0001 C CNN
	1    5800 4500
	1    0    0    -1  
$EndComp
$Comp
L Device:R_Small R9
U 1 1
P 5800 4400
F 0 "R9" V 5604 4400 50  0000 C CNN
F 1 "10k" V 5695 4400 50  0000 C CNN
F 2 "Capacitor_SMD:C_0805_2012Metric_Pad1.18x1.45mm_HandSolder" H 5800 4400 50  0001 C CNN
F 3 "~" H 5800 4400 50  0001 C CNN
	1    5800 4400
	1    0    0    -1  
$EndComp
$Comp
L Device:LED_Small D3
U 1 1
P 5800 4200
F 0 "D3" V 5800 4130 50  0000 R CNN
F 1 "LED_Small" V 5755 4130 50  0001 R CNN
F 2 "LED_SMD:LED_0603_1608Metric_Pad1.05x0.95mm_HandSolder" V 5800 4200 50  0001 C CNN
F 3 "~" V 5800 4200 50  0001 C CNN
	1    5800 4200
	0    -1   -1   0   
$EndComp
Wire Wire Line
	4850 4100 5800 4100
$EndSCHEMATC
